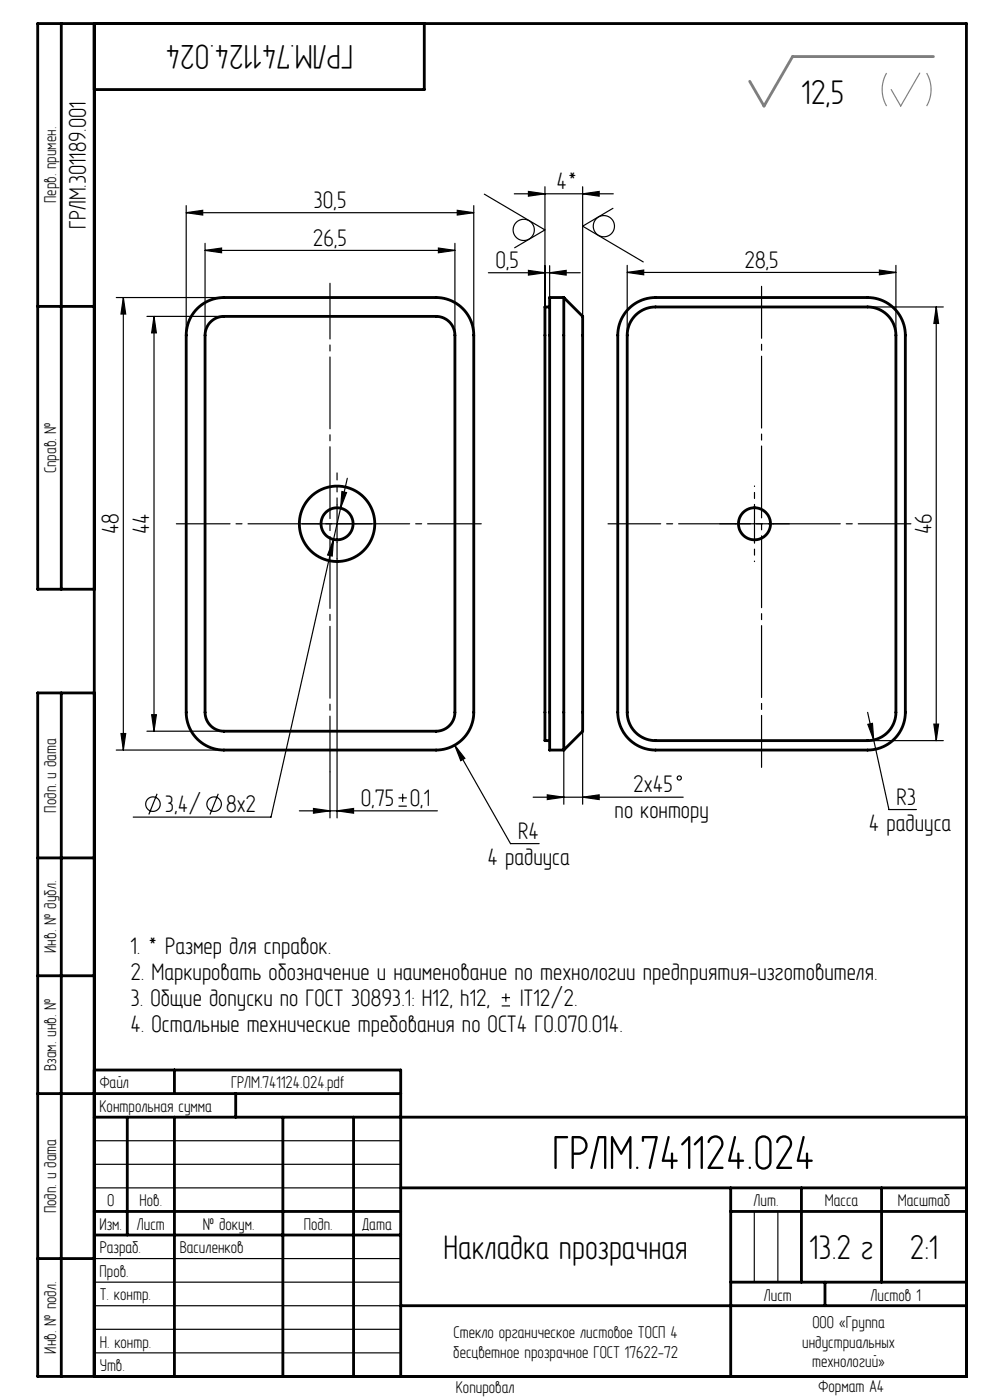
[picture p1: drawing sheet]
<svg xmlns="http://www.w3.org/2000/svg" width="210mm" height="297mm" viewBox="0 0 210 297" stroke-linecap="round" stroke-linejoin="round" font-family="sans-serif">
<g fill="none" stroke="#000" stroke-width=".25">
<path d="M115.6 39.6v25.5M123.6 39.6v31.5M39.5 45.1l3.5-.5v1zM39.5 43.6v27.5M39.5 45.1h61M43.5 53.1l3.5-.5v1zM43.5 51.6v19.5M43.5 53.1h53M93 52.6l3.5 .5-3.5 .5zM96.5 51.6v19.5M97 44.6l3.5 .5-3.5 .5zM100.5 43.6v27.5"/>
<path d="M102.7 41.2l12.9 7.6-6.4 3.8M103.6 57.9h19.5M109.1 41.1h21M112.1 57.4l3.5 .5-3.5 .5zM112.1 40.6l3.5 .5-3.5 .5zM116.6 57.9l3.5-.5v1zM116.6 56.4v14.7M123.6 41.1l3.5-.5v1zM130 44.2l-6.4 3.8 12.9 7.6M133 57.8l3.5-.5v1zM133 56.3v14.8M133 57.8h57"/>
<path d="M186.5 57.3l3.5 .5-3.5 .5zM190 56.3v14.8M24.7 63.1h22.8M26.2 63.1l.5 3.5h-1zM26.2 63.1v96M31.2 67.1h16.3M32.7 67.1l.5 3.5h-1zM32.7 67.1v88M184 65.1h16.1M198.6 65.1l.5 3.5h-1zM198.6 65.1v92M67.5 111.1h8"/>
<path d="M70.8 114.4l-.3 3.6-1-.3zM71.5 107.1v8M71.5 118.5v55M72.5 104.3l1 .2-1.3 3.3zM73.7 101.5l-16.2 71.8h-29.2M156 111.1h8M160 107.1v8M24.7 159.1h22.8M25.7 155.6h1l-.5 3.5zM31.2 155.1h16.3M32.2 151.6h1l-.5 3.5zM96.4 158.1l2.2 2.8-.9 .5z"/>
<path d="M96.4 158.1l11.9 20.9h6.1M119.6 159.1v11.5M123.6 155.1v15.5M184 157.1h16.1M184 151.1l1.3 5.9M184.1 153.7l1-.2 .2 3.5zM185.3 157l3.3 14.7h5.8M198.1 153.6h1l-.5 3.5zM33.3 168.4l-1.7 4.4M46.3 168.4l-1.8 4.4M63.5 172h29.3M66.5 171.5l3.5 .5-3.5 .5z"/>
<path d="M70 163.7v9.8M71.5 172l3.5-.5v1zM84.5 171h1.8M84.5 169.3h1.8M85.4 168.4v1.7M113.1 169.1h31.8M116.1 168.6l3.5 .5-3.5 .5zM123.6 169.1l3.5-.5v1zM106.4 213.4h1.8M106.4 211.6h1.8M107.3 210.8v1.7M20 242h65"/>
<path d="M20 247h65M20 252h65M160 257v15M165 257v15M20 277h65M20 272h65M20 267h65M20 287h65M20 282h65"/>
<circle cx="111.1" cy="48.8" r="2.25"/>
<circle cx="128.1" cy="48" r="2.25"/>
<circle cx="32.4" cy="170.6" r="1.54"/>
<circle cx="45.4" cy="170.6" r="1.54"/>
<circle cx="144.1" cy="165.1" r=".44"/>
</g>
<path d="M188.1 15.5a7 7 0 0 0 0 7M195.1 15.5l-4 7-2.1-3.5M196.6 15.5a7 7 0 0 1 0 7" fill="none" stroke="#808080" stroke-width=".25"/>
<path d="M37.4 111.1h64.7" fill="none" stroke="#000" stroke-width=".25" stroke-dasharray="15.2 1.3 1.3 1.3" stroke-dashoffset="3.9"/>
<path d="M70 60.1v103.6" fill="none" stroke="#000" stroke-width=".25" stroke-dasharray="15.2 1.3 1.3 1.3" stroke-dashoffset="3.4"/>
<path d="M71.5 107.1v-6.8" fill="none" stroke="#000" stroke-width=".25" stroke-dasharray="15.2 1.3 1.3 1.3" stroke-dashoffset="13.7"/>
<path d="M67.5 111.1h-3.4M71.5 115.1v3.4M75.5 111.1h3.4M156 111.1h-3.4M164 111.1h3.4" fill="none" stroke="#000" stroke-width=".25" stroke-dasharray="15.2 1.3 1.3 1.3"/>
<path d="M161.5 60.7v102.1" fill="none" stroke="#000" stroke-width=".25" stroke-dasharray="15.2 1.3 1.3 1.3" stroke-dashoffset="4.2"/>
<path d="M193.2 111.1h-64.2" fill="none" stroke="#000" stroke-width=".25" stroke-dasharray="15.2 1.3 1.3 1.3" stroke-dashoffset="4.1"/>
<path d="M160 107.1v-4M160 115.1v4" fill="none" stroke="#000" stroke-width=".25" stroke-dasharray="15.2 1.3 1.3 1.3" stroke-dashoffset="15.1"/>
<g fill="none" stroke="#000" stroke-width=".6">
<path d="M13 5v120M20 5v287M90 5v14h-70M8 65h12M41.8 65.5a8 8 0 0 1 5.7-2.4h45a8 8 0 0 1 8 8v80a8 8 0 0 1-8 8h-45a8 8 0 0 1-8-8v-80a8 8 0 0 1 2.3-5.6zM44.5 68.4a4 4 0 0 1 3-1.3h45a4 4 0 0 1 4 4v80a4 4 0 0 1-4 4h-45a4 4 0 0 1-4-4v-80l.2-1.2zM116.6 65.1h-1v92h1M119.6 63.1h-3v96h3M119.6 63.1v96M119.6 63.1l4 4v88l-4 4M133.4 65.5a8 8 0 0 1 5.6-2.4h45a8 8 0 0 1 8 8v80a8 8 0 0 1-8 8h-45a8 8 0 0 1-8-8v-80a8 8 0 0 1 2.4-5.6zM135 66.7a6 6 0 0 1 4-1.6h45a6 6 0 0 1 6 6v80a6 6 0 0 1-6 6h-45a6 6 0 0 1-6-6v-80a6 6 0 0 1 2-4.4z"/>
<path d="M20 125h-12v-120h197v287h-197v-145h12M13 147v145M8 182h12M8 207h12M8 232h77M20 227h65v65M20 237h185M27 237v25M37 227v5M37 237v55M50 232v5M60 237v55"/>
<path d="M75 237v55M20 257h65M85 252h120M155 252v40M155 257h50M170 252v20M187 252v20M8 267h12M20 262h65M85 277h120M155 272h50M175 272v5"/>
<circle cx="71.5" cy="111.1" r="8"/>
<circle cx="71.5" cy="111.1" r="3.4"/>
<circle cx="160" cy="111.1" r="3.4"/>
</g>
<path d="M162.1 22.5h.1" fill="none" stroke="#808080" stroke-width=".25" stroke-dasharray="15.2 1.3 1.3 1.3"/>
<path d="M198 12h-29.9l-6 10.5-3.1-5.2" fill="none" stroke="#808080" stroke-width=".6"/>
<g fill="#000">
<path d="M39.5 45.1l3.5-.5v1zM97 44.6l3.5 .5-3.5 .5zM96.4 158.1l1.3 3.3 .9-.5zM72.5 104.3l-.3 3.5 1.3-3.3zM70.8 114.4l-1.3 3.3 1 .3zM66.5 171.5l3.5 .5-3.5 .5zM71.5 172l3.5-.5v1zM112.1 57.4l3.5 .5-3.5 .5zM116.6 57.9l3.5-.5v1zM112.1 40.6l3.5 .5-3.5 .5zM123.6 41.1l3.5-.5v1zM116.1 168.6l3.5 .5-3.5 .5zM123.6 169.1l3.5-.5v1zM133 57.8l3.5-.5v1zM186.5 57.3l3.5 .5-3.5 .5zM184.1 153.7l1.2 3.3-.2-3.5z"/>
<path d="M43.5 53.1l3.5-.5v1zM93 52.6l3.5 .5-3.5 .5z"/>
<path d="M26.2 63.1l.5 3.5h-1zM25.7 155.6h1l-.5 3.5zM198.6 65.1l.5 3.5h-1zM198.1 153.6h1l-.5 3.5z"/>
<path d="M32.2 151.6h1l-.5 3.5zM32.7 67.1l.5 3.5h-1z"/>
</g>
<text font-size="11" x="117.1" y="248">ГРЛМ.741124.024</text>
<g font-size="7.8">
<text x="74.9" y="9.5" transform="rotate(-180 74.9 9.5)">ГРЛМ.741124.024</text>
<text x="170" y="22">12,5</text>
<text x="94.1" y="267">Накладка прозрачная</text>
<text x="171.7" y="267">13.2 г</text>
<text x="193" y="267">2:1</text>
</g>
<g font-size="5.5">
<text x="118" y="40.1">4*</text>
<text x="66.5" y="44.1">30,5</text>
<text x="18.2" y="48.5" transform="rotate(-90 18.2 48.5)">ГРЛМ.301189.001</text>
<text x="66.4" y="52.1">26,5</text>
<text x="105.1" y="56.9">0,5</text>
<text x="157.9" y="56.8">28,5</text>
<text x="25.2" y="113.4" transform="rotate(-90 25.2 113.4)">48</text>
<text x="31.7" y="113.4" transform="rotate(-90 31.7 113.4)">44</text>
<text x="197.6" y="113.4" transform="rotate(-90 197.6 113.4)">46</text>
<text x="35" y="172.3">3,4/</text>
<text x="48" y="172.3">8х2</text>
<text x="76.6" y="171">0,75</text>
<text x="86.9" y="171">0,1</text>
<text x="130.4" y="173.6">по контору</text>
<text x="134.3" y="168.1">2х45</text>
<text x="190.2" y="170.7">R3</text>
<text x="109.9" y="178">R4</text>
<text x="184.3" y="176.2">4 радиуса</text>
<text x="103.4" y="183.5">4 радиуса</text>
<text x="27.7" y="202.4">1. * Размер для справок.</text>
<text x="27.7" y="207.9">2. Маркировать обозначение и наименование по технологии предприятия-изготовителя.</text>
<text x="27.7" y="213.4">3. Общие допуски по ГОСТ 30893.1: H12, h12,</text>
<text x="110.3" y="213.4">IT12/2.</text>
<text x="27.7" y="218.9">4. Остальные технические требования по ОСТ4 ГО.070.014.</text>
</g>
<g font-size="3.9">
<text x="11.9" y="43.1" transform="rotate(-90 11.9 43.1)">Перв. примен.</text>
<text x="11.9" y="100.4" transform="rotate(-90 11.9 100.4)">Справ. №</text>
<text x="11.9" y="172.4" transform="rotate(-90 11.9 172.4)">Подп. и дата</text>
<text x="11.9" y="202.1" transform="rotate(-90 11.9 202.1)">Инв. № дубл.</text>
<text x="11.9" y="227.2" transform="rotate(-90 11.9 227.2)">Взам. инв. №</text>
<text x="21.2" y="230.9">Файл</text>
<text x="49" y="230.9">ГРЛМ.741124.024.pdf</text>
<text x="21.1" y="235.9">Контрольная сумма</text>
<text x="11.9" y="257.4" transform="rotate(-90 11.9 257.4)">Подп. и дата</text>
<text x="22.7" y="255.9">0</text>
<text x="29.6" y="255.9">Нов.</text>
<text x="159.9" y="255.9">Лит.</text>
<text x="174.9" y="255.9">Масса</text>
<text x="190.4" y="255.9">Масштаб</text>
<text x="21.1" y="260.9">Изм.</text>
<text x="29" y="260.9">Лист</text>
<text x="43" y="260.9">№ докум.</text>
<text x="64.4" y="260.9">Подп.</text>
<text x="76.9" y="260.9">Дата</text>
<text x="21.2" y="265.9">Разраб.</text>
<text x="38.1" y="265.9">Василенков</text>
<text x="21.1" y="270.9">Пров.</text>
<text x="21.2" y="275.9">Т. контр.</text>
<text x="162" y="275.9">Лист</text>
<text x="184.7" y="275.9">Листов 1</text>
<text x="172.3" y="281.7">ООО «Группа</text>
<text x="11.9" y="287.1" transform="rotate(-90 11.9 287.1)">Инв. № подл.</text>
<text x="21.1" y="285.9">Н. контр.</text>
<text x="96.2" y="288">бесцветное прозрачное ГОСТ 17622-72</text>
<text x="96.2" y="283.8">Стекло органическое листовое ТОСП 4</text>
<text x="170.2" y="285.9">индустриальных</text>
<text x="21.2" y="290.9">Утв.</text>
<text x="172.2" y="290.1">технологий»</text>
<text x="96.7" y="295.6">Копировал</text>
<text x="173.6" y="295.4">Формат A4</text>
</g>
</svg>
